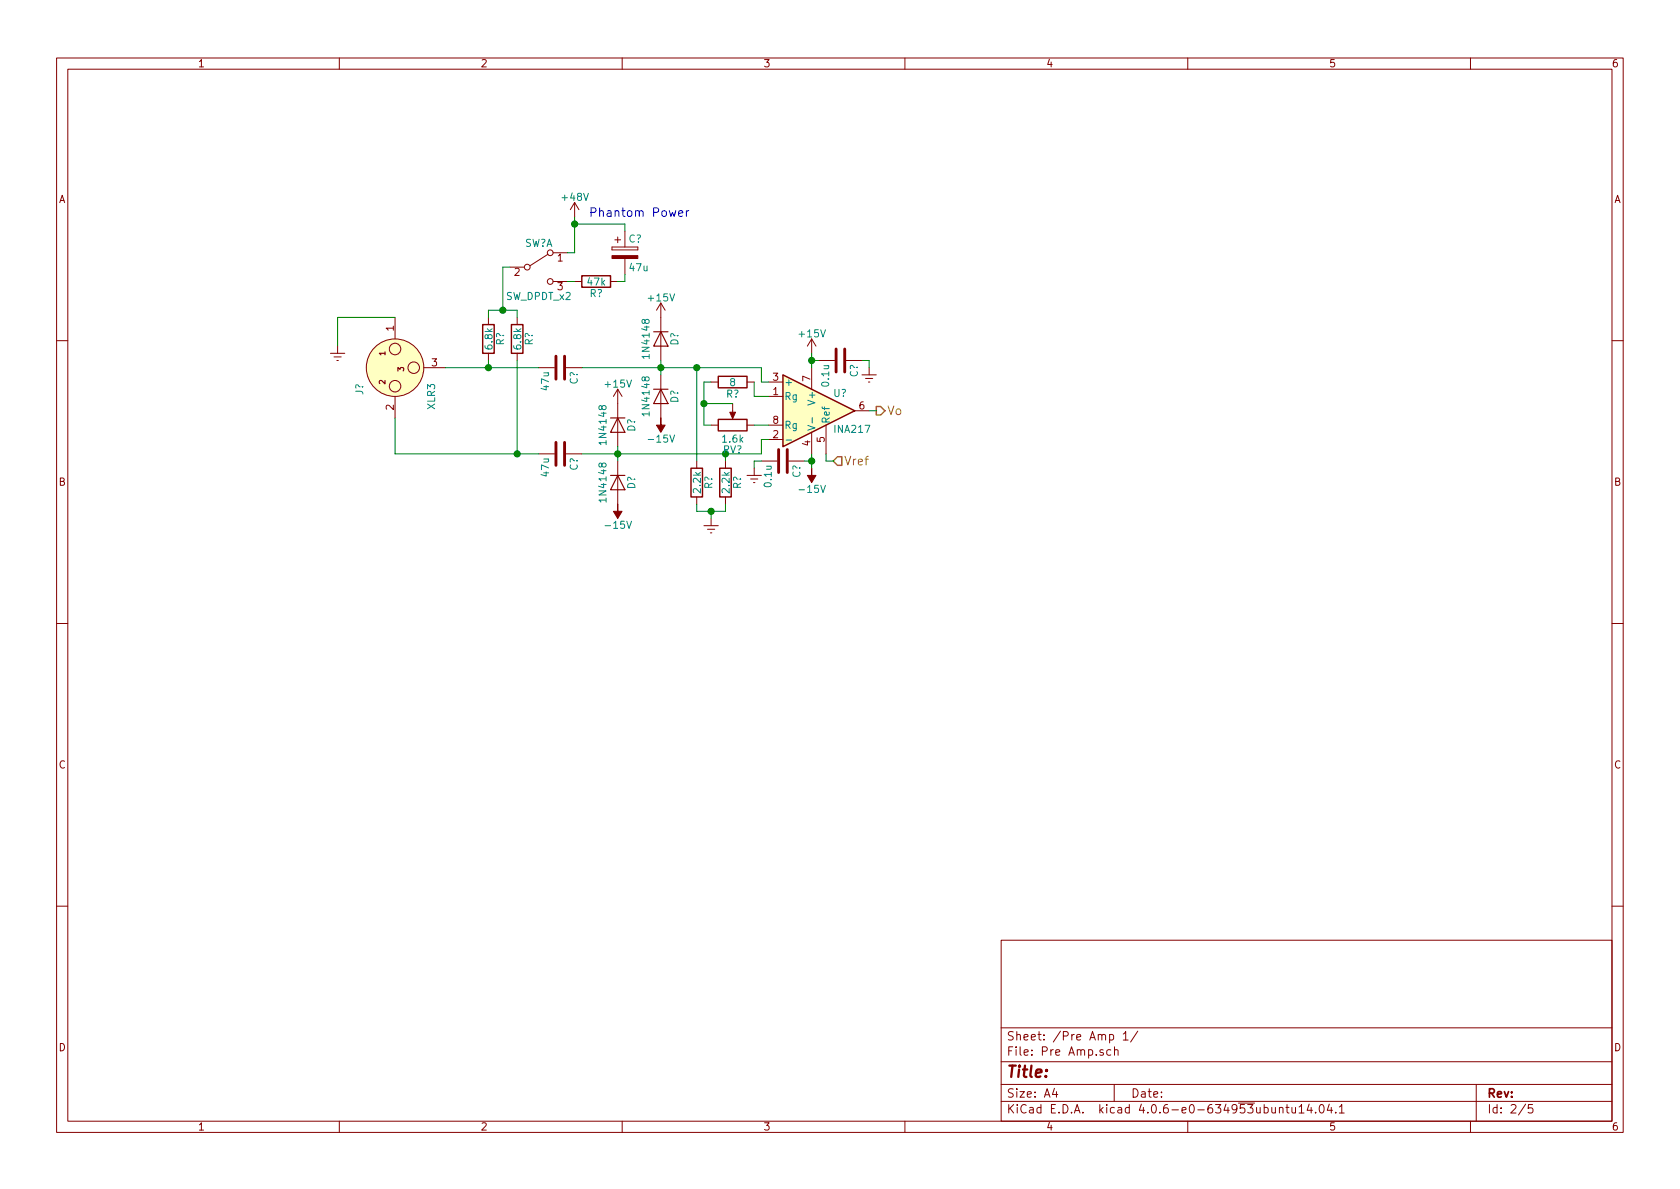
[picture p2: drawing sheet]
EESchema Schematic File Version 2
LIBS:power
LIBS:device
LIBS:transistors
LIBS:conn
LIBS:linear
LIBS:regul
LIBS:74xx
LIBS:cmos4000
LIBS:adc-dac
LIBS:memory
LIBS:xilinx
LIBS:microcontrollers
LIBS:dsp
LIBS:microchip
LIBS:analog_switches
LIBS:motorola
LIBS:texas
LIBS:intel
LIBS:audio
LIBS:interface
LIBS:digital-audio
LIBS:philips
LIBS:display
LIBS:cypress
LIBS:siliconi
LIBS:opto
LIBS:atmel
LIBS:contrib
LIBS:valves
LIBS:diode
LIBS:OSCAR
LIBS:switches
LIBS:stm32
LIBS:dc-dc
LIBS:OSCAR-cache
EELAYER 25 0
EELAYER END
$Descr A4 11693 8268
encoding utf-8
Sheet 2 5
Title ""
Date ""
Rev ""
Comp ""
Comment1 ""
Comment2 ""
Comment3 ""
Comment4 ""
$EndDescr
$Comp
L XLR3 J?
U 1 1
P 2750 2550
AR Path="/595B226C/595B2275" Ref="J?"  Part="1" 
AR Path="/595BE132/595B2275" Ref="J?"  Part="1" 
AR Path="/595BEAC4/595B2275" Ref="J?"  Part="1" 
AR Path="/595BEACA/595B2275" Ref="J?"  Part="1" 
F 0 "J?" H 2900 2800 50  0000 C CNN
F 1 "XLR3" H 2950 2300 50  0000 C CNN
F 2 "" H 2750 2550 50  0001 C CNN
F 3 "" H 2750 2550 50  0001 C CNN
	1    2750 2550
	0    -1   1    0   
$EndComp
$Comp
L Earth #PWR027
U 1 1
P 2350 2400
AR Path="/595B226C/595B230E" Ref="#PWR027"  Part="1" 
AR Path="/595BE132/595B230E" Ref="#PWR035"  Part="1" 
AR Path="/595BEAC4/595B230E" Ref="#PWR043"  Part="1" 
AR Path="/595BEACA/595B230E" Ref="#PWR051"  Part="1" 
F 0 "#PWR051" H 2350 2150 50  0001 C CNN
F 1 "Earth" H 2350 2250 50  0001 C CNN
F 2 "" H 2350 2400 50  0001 C CNN
F 3 "" H 2350 2400 50  0001 C CNN
	1    2350 2400
	1    0    0    -1  
$EndComp
$Comp
L R R?
U 1 1
P 3400 2350
AR Path="/595B226C/595B2329" Ref="R?"  Part="1" 
AR Path="/595BE132/595B2329" Ref="R?"  Part="1" 
AR Path="/595BEAC4/595B2329" Ref="R?"  Part="1" 
AR Path="/595BEACA/595B2329" Ref="R?"  Part="1" 
F 0 "R?" V 3480 2350 50  0000 C CNN
F 1 "6.8k" V 3400 2350 50  0000 C CNN
F 2 "" V 3330 2350 50  0001 C CNN
F 3 "" H 3400 2350 50  0001 C CNN
	1    3400 2350
	1    0    0    -1  
$EndComp
$Comp
L R R?
U 1 1
P 3600 2350
AR Path="/595B226C/595B2364" Ref="R?"  Part="1" 
AR Path="/595BE132/595B2364" Ref="R?"  Part="1" 
AR Path="/595BEAC4/595B2364" Ref="R?"  Part="1" 
AR Path="/595BEACA/595B2364" Ref="R?"  Part="1" 
F 0 "R?" V 3680 2350 50  0000 C CNN
F 1 "6.8k" V 3600 2350 50  0000 C CNN
F 2 "" V 3530 2350 50  0001 C CNN
F 3 "" H 3600 2350 50  0001 C CNN
	1    3600 2350
	1    0    0    -1  
$EndComp
$Comp
L C C?
U 1 1
P 3900 2550
AR Path="/595B226C/595B23A7" Ref="C?"  Part="1" 
AR Path="/595BE132/595B23A7" Ref="C?"  Part="1" 
AR Path="/595BEAC4/595B23A7" Ref="C?"  Part="1" 
AR Path="/595BEACA/595B23A7" Ref="C?"  Part="1" 
F 0 "C?" H 3925 2650 50  0000 L CNN
F 1 "47u" H 3925 2450 50  0000 L CNN
F 2 "" H 3938 2400 50  0001 C CNN
F 3 "" H 3900 2550 50  0001 C CNN
	1    3900 2550
	0    1    1    0   
$EndComp
$Comp
L C C?
U 1 1
P 3900 3150
AR Path="/595B226C/595B2402" Ref="C?"  Part="1" 
AR Path="/595BE132/595B2402" Ref="C?"  Part="1" 
AR Path="/595BEAC4/595B2402" Ref="C?"  Part="1" 
AR Path="/595BEACA/595B2402" Ref="C?"  Part="1" 
F 0 "C?" H 3925 3250 50  0000 L CNN
F 1 "47u" H 3925 3050 50  0000 L CNN
F 2 "" H 3938 3000 50  0001 C CNN
F 3 "" H 3900 3150 50  0001 C CNN
	1    3900 3150
	0    1    1    0   
$EndComp
$Comp
L 1N4148 D?
U 1 1
P 4600 2750
AR Path="/595B226C/595B2565" Ref="D?"  Part="1" 
AR Path="/595BE132/595B2565" Ref="D?"  Part="1" 
AR Path="/595BEAC4/595B2565" Ref="D?"  Part="1" 
AR Path="/595BEACA/595B2565" Ref="D?"  Part="1" 
F 0 "D?" H 4600 2850 50  0000 C CNN
F 1 "1N4148" H 4600 2650 50  0000 C CNN
F 2 "Diodes_THT:D_DO-35_SOD27_Horizontal_RM10" H 4600 2575 50  0001 C CNN
F 3 "" H 4600 2750 50  0001 C CNN
	1    4600 2750
	0    1    1    0   
$EndComp
$Comp
L 1N4148 D?
U 1 1
P 4600 2350
AR Path="/595B226C/595B25AA" Ref="D?"  Part="1" 
AR Path="/595BE132/595B25AA" Ref="D?"  Part="1" 
AR Path="/595BEAC4/595B25AA" Ref="D?"  Part="1" 
AR Path="/595BEACA/595B25AA" Ref="D?"  Part="1" 
F 0 "D?" H 4600 2450 50  0000 C CNN
F 1 "1N4148" H 4600 2250 50  0000 C CNN
F 2 "Diodes_THT:D_DO-35_SOD27_Horizontal_RM10" H 4600 2175 50  0001 C CNN
F 3 "" H 4600 2350 50  0001 C CNN
	1    4600 2350
	0    1    1    0   
$EndComp
$Comp
L 1N4148 D?
U 1 1
P 4300 3350
AR Path="/595B226C/595B26C5" Ref="D?"  Part="1" 
AR Path="/595BE132/595B26C5" Ref="D?"  Part="1" 
AR Path="/595BEAC4/595B26C5" Ref="D?"  Part="1" 
AR Path="/595BEACA/595B26C5" Ref="D?"  Part="1" 
F 0 "D?" H 4300 3450 50  0000 C CNN
F 1 "1N4148" H 4300 3250 50  0000 C CNN
F 2 "Diodes_THT:D_DO-35_SOD27_Horizontal_RM10" H 4300 3175 50  0001 C CNN
F 3 "" H 4300 3350 50  0001 C CNN
	1    4300 3350
	0    1    1    0   
$EndComp
$Comp
L 1N4148 D?
U 1 1
P 4300 2950
AR Path="/595B226C/595B26CB" Ref="D?"  Part="1" 
AR Path="/595BE132/595B26CB" Ref="D?"  Part="1" 
AR Path="/595BEAC4/595B26CB" Ref="D?"  Part="1" 
AR Path="/595BEACA/595B26CB" Ref="D?"  Part="1" 
F 0 "D?" H 4300 3050 50  0000 C CNN
F 1 "1N4148" H 4300 2850 50  0000 C CNN
F 2 "Diodes_THT:D_DO-35_SOD27_Horizontal_RM10" H 4300 2775 50  0001 C CNN
F 3 "" H 4300 2950 50  0001 C CNN
	1    4300 2950
	0    1    1    0   
$EndComp
Wire Wire Line
	3100 2550 3750 2550
Wire Wire Line
	2750 3150 3750 3150
Connection ~ 3400 2550
Connection ~ 3600 3150
Wire Wire Line
	4050 3150 5300 3150
Wire Wire Line
	4300 3100 4300 3200
Connection ~ 4300 3150
Wire Wire Line
	4050 2550 5300 2550
Wire Wire Line
	4600 2500 4600 2600
Connection ~ 4600 2550
$Comp
L +15V #PWR028
U 1 1
P 4300 2800
AR Path="/595B226C/595B298D" Ref="#PWR028"  Part="1" 
AR Path="/595BE132/595B298D" Ref="#PWR036"  Part="1" 
AR Path="/595BEAC4/595B298D" Ref="#PWR044"  Part="1" 
AR Path="/595BEACA/595B298D" Ref="#PWR052"  Part="1" 
F 0 "#PWR052" H 4300 2650 50  0001 C CNN
F 1 "+15V" H 4300 2940 50  0000 C CNN
F 2 "" H 4300 2800 50  0001 C CNN
F 3 "" H 4300 2800 50  0001 C CNN
	1    4300 2800
	1    0    0    -1  
$EndComp
$Comp
L +15V #PWR029
U 1 1
P 4600 2200
AR Path="/595B226C/595B29D8" Ref="#PWR029"  Part="1" 
AR Path="/595BE132/595B29D8" Ref="#PWR037"  Part="1" 
AR Path="/595BEAC4/595B29D8" Ref="#PWR045"  Part="1" 
AR Path="/595BEACA/595B29D8" Ref="#PWR053"  Part="1" 
F 0 "#PWR053" H 4600 2050 50  0001 C CNN
F 1 "+15V" H 4600 2340 50  0000 C CNN
F 2 "" H 4600 2200 50  0001 C CNN
F 3 "" H 4600 2200 50  0001 C CNN
	1    4600 2200
	1    0    0    -1  
$EndComp
$Comp
L -15V #PWR?
U 1 1
P 4300 3500
AR Path="/595B226C/595B29FE" Ref="#PWR?"  Part="1" 
AR Path="/595BE132/595B29FE" Ref="#PWR?"  Part="1" 
AR Path="/595BEAC4/595B29FE" Ref="#PWR?"  Part="1" 
AR Path="/595BEACA/595B29FE" Ref="#PWR?"  Part="1" 
F 0 "#PWR?" H 4300 3600 50  0001 C CNN
F 1 "-15V" H 4300 3650 50  0000 C CNN
F 2 "" H 4300 3500 50  0001 C CNN
F 3 "" H 4300 3500 50  0001 C CNN
	1    4300 3500
	1    0    0    1   
$EndComp
$Comp
L -15V #PWR?
U 1 1
P 4600 2900
AR Path="/595B226C/595B2A24" Ref="#PWR?"  Part="1" 
AR Path="/595BE132/595B2A24" Ref="#PWR?"  Part="1" 
AR Path="/595BEAC4/595B2A24" Ref="#PWR?"  Part="1" 
AR Path="/595BEACA/595B2A24" Ref="#PWR?"  Part="1" 
F 0 "#PWR?" H 4600 3000 50  0001 C CNN
F 1 "-15V" H 4600 3050 50  0000 C CNN
F 2 "" H 4600 2900 50  0001 C CNN
F 3 "" H 4600 2900 50  0001 C CNN
	1    4600 2900
	1    0    0    1   
$EndComp
$Comp
L R R?
U 1 1
P 4850 3350
AR Path="/595B226C/595B2A77" Ref="R?"  Part="1" 
AR Path="/595BE132/595B2A77" Ref="R?"  Part="1" 
AR Path="/595BEAC4/595B2A77" Ref="R?"  Part="1" 
AR Path="/595BEACA/595B2A77" Ref="R?"  Part="1" 
F 0 "R?" V 4930 3350 50  0000 C CNN
F 1 "2.2k" V 4850 3350 50  0000 C CNN
F 2 "" V 4780 3350 50  0001 C CNN
F 3 "" H 4850 3350 50  0001 C CNN
	1    4850 3350
	1    0    0    -1  
$EndComp
$Comp
L R R?
U 1 1
P 5050 3350
AR Path="/595B226C/595B2ACA" Ref="R?"  Part="1" 
AR Path="/595BE132/595B2ACA" Ref="R?"  Part="1" 
AR Path="/595BEAC4/595B2ACA" Ref="R?"  Part="1" 
AR Path="/595BEACA/595B2ACA" Ref="R?"  Part="1" 
F 0 "R?" V 5130 3350 50  0000 C CNN
F 1 "2.2k" V 5050 3350 50  0000 C CNN
F 2 "" V 4980 3350 50  0001 C CNN
F 3 "" H 5050 3350 50  0001 C CNN
	1    5050 3350
	1    0    0    -1  
$EndComp
Wire Wire Line
	5050 3150 5050 3200
Wire Wire Line
	2750 2200 2350 2200
Wire Wire Line
	2350 2200 2350 2400
$Comp
L INA217 U?
U 1 1
P 5650 2850
AR Path="/595B226C/595B2F59" Ref="U?"  Part="1" 
AR Path="/595BE132/595B2F59" Ref="U?"  Part="1" 
AR Path="/595BEAC4/595B2F59" Ref="U?"  Part="1" 
AR Path="/595BEACA/595B2F59" Ref="U?"  Part="1" 
F 0 "U?" H 5800 2975 50  0000 L CNN
F 1 "INA217" H 5800 2725 50  0000 L CNN
F 2 "" H 5750 2850 50  0001 C CNN
F 3 "" H 5750 2850 50  0001 C CNN
	1    5650 2850
	1    0    0    -1  
$EndComp
Wire Wire Line
	4850 3500 4850 3550
Wire Wire Line
	4850 3550 5050 3550
Wire Wire Line
	5050 3550 5050 3500
$Comp
L Earth #PWR030
U 1 1
P 4950 3600
AR Path="/595B226C/595B304F" Ref="#PWR030"  Part="1" 
AR Path="/595BE132/595B304F" Ref="#PWR038"  Part="1" 
AR Path="/595BEAC4/595B304F" Ref="#PWR046"  Part="1" 
AR Path="/595BEACA/595B304F" Ref="#PWR054"  Part="1" 
F 0 "#PWR054" H 4950 3350 50  0001 C CNN
F 1 "Earth" H 4950 3450 50  0001 C CNN
F 2 "" H 4950 3600 50  0001 C CNN
F 3 "" H 4950 3600 50  0001 C CNN
	1    4950 3600
	1    0    0    -1  
$EndComp
Connection ~ 4950 3550
Wire Wire Line
	4950 3550 4950 3600
Wire Wire Line
	3400 2500 3400 2550
Wire Wire Line
	3400 2200 3400 2150
Wire Wire Line
	3400 2150 3600 2150
Wire Wire Line
	3600 2150 3600 2200
Connection ~ 4850 2550
Wire Wire Line
	5300 2550 5300 2650
Wire Wire Line
	5300 2650 5350 2650
Wire Wire Line
	5300 3150 5300 3050
Wire Wire Line
	5300 3050 5350 3050
Connection ~ 5050 3150
Wire Wire Line
	4850 3200 4850 2550
Wire Wire Line
	2750 3150 2750 2900
Wire Wire Line
	3600 2500 3600 3150
$Comp
L R R?
U 1 1
P 5100 2650
AR Path="/595B226C/595B3DD3" Ref="R?"  Part="1" 
AR Path="/595BE132/595B3DD3" Ref="R?"  Part="1" 
AR Path="/595BEAC4/595B3DD3" Ref="R?"  Part="1" 
AR Path="/595BEACA/595B3DD3" Ref="R?"  Part="1" 
F 0 "R?" V 5180 2650 50  0000 C CNN
F 1 "8" V 5100 2650 50  0000 C CNN
F 2 "" V 5030 2650 50  0001 C CNN
F 3 "" H 5100 2650 50  0001 C CNN
	1    5100 2650
	0    1    1    0   
$EndComp
$Comp
L POT RV?
U 1 1
P 5100 2950
AR Path="/595B226C/595B3E1C" Ref="RV?"  Part="1" 
AR Path="/595BE132/595B3E1C" Ref="RV?"  Part="1" 
AR Path="/595BEAC4/595B3E1C" Ref="RV?"  Part="1" 
AR Path="/595BEACA/595B3E1C" Ref="RV?"  Part="1" 
F 0 "RV?" V 4925 2950 50  0000 C CNN
F 1 "1.6k" V 5000 2950 50  0000 C CNN
F 2 "" H 5100 2950 50  0001 C CNN
F 3 "" H 5100 2950 50  0001 C CNN
	1    5100 2950
	0    -1   -1   0   
$EndComp
Wire Wire Line
	5250 2950 5350 2950
Wire Wire Line
	4950 2950 4900 2950
Wire Wire Line
	4900 2950 4900 2650
Wire Wire Line
	4900 2650 4950 2650
Wire Wire Line
	5250 2650 5250 2750
Wire Wire Line
	5250 2750 5350 2750
$Comp
L +15V #PWR031
U 1 1
P 5650 2450
AR Path="/595B226C/595B3F8A" Ref="#PWR031"  Part="1" 
AR Path="/595BE132/595B3F8A" Ref="#PWR039"  Part="1" 
AR Path="/595BEAC4/595B3F8A" Ref="#PWR047"  Part="1" 
AR Path="/595BEACA/595B3F8A" Ref="#PWR055"  Part="1" 
F 0 "#PWR055" H 5650 2300 50  0001 C CNN
F 1 "+15V" H 5650 2590 50  0000 C CNN
F 2 "" H 5650 2450 50  0001 C CNN
F 3 "" H 5650 2450 50  0001 C CNN
	1    5650 2450
	1    0    0    -1  
$EndComp
$Comp
L -15V #PWR?
U 1 1
P 5650 3250
AR Path="/595B226C/595B4067" Ref="#PWR?"  Part="1" 
AR Path="/595BE132/595B4067" Ref="#PWR?"  Part="1" 
AR Path="/595BEAC4/595B4067" Ref="#PWR?"  Part="1" 
AR Path="/595BEACA/595B4067" Ref="#PWR?"  Part="1" 
F 0 "#PWR?" H 5650 3350 50  0001 C CNN
F 1 "-15V" H 5650 3400 50  0000 C CNN
F 2 "" H 5650 3250 50  0001 C CNN
F 3 "" H 5650 3250 50  0001 C CNN
	1    5650 3250
	1    0    0    1   
$EndComp
$Comp
L Earth #PWR032
U 1 1
P 5250 3250
AR Path="/595B226C/595B4161" Ref="#PWR032"  Part="1" 
AR Path="/595BE132/595B4161" Ref="#PWR040"  Part="1" 
AR Path="/595BEAC4/595B4161" Ref="#PWR048"  Part="1" 
AR Path="/595BEACA/595B4161" Ref="#PWR056"  Part="1" 
F 0 "#PWR056" H 5250 3000 50  0001 C CNN
F 1 "Earth" H 5250 3100 50  0001 C CNN
F 2 "" H 5250 3250 50  0001 C CNN
F 3 "" H 5250 3250 50  0001 C CNN
	1    5250 3250
	1    0    0    -1  
$EndComp
$Comp
L Earth #PWR033
U 1 1
P 6050 2550
AR Path="/595B226C/595B4196" Ref="#PWR033"  Part="1" 
AR Path="/595BE132/595B4196" Ref="#PWR041"  Part="1" 
AR Path="/595BEAC4/595B4196" Ref="#PWR049"  Part="1" 
AR Path="/595BEACA/595B4196" Ref="#PWR057"  Part="1" 
F 0 "#PWR057" H 6050 2300 50  0001 C CNN
F 1 "Earth" H 6050 2400 50  0001 C CNN
F 2 "" H 6050 2550 50  0001 C CNN
F 3 "" H 6050 2550 50  0001 C CNN
	1    6050 2550
	1    0    0    -1  
$EndComp
Wire Wire Line
	5650 2550 5650 2450
$Comp
L C C?
U 1 1
P 5450 3200
AR Path="/595B226C/595B431A" Ref="C?"  Part="1" 
AR Path="/595BE132/595B431A" Ref="C?"  Part="1" 
AR Path="/595BEAC4/595B431A" Ref="C?"  Part="1" 
AR Path="/595BEACA/595B431A" Ref="C?"  Part="1" 
F 0 "C?" H 5475 3300 50  0000 L CNN
F 1 "0.1u" H 5475 3100 50  0000 L CNN
F 2 "" H 5488 3050 50  0001 C CNN
F 3 "" H 5450 3200 50  0001 C CNN
	1    5450 3200
	0    1    1    0   
$EndComp
Wire Wire Line
	5650 3150 5650 3250
Wire Wire Line
	5650 3200 5600 3200
Connection ~ 5650 3200
Wire Wire Line
	5300 3200 5250 3200
Wire Wire Line
	5250 3200 5250 3250
$Comp
L C C?
U 1 1
P 5850 2500
AR Path="/595B226C/595B4658" Ref="C?"  Part="1" 
AR Path="/595BE132/595B4658" Ref="C?"  Part="1" 
AR Path="/595BEAC4/595B4658" Ref="C?"  Part="1" 
AR Path="/595BEACA/595B4658" Ref="C?"  Part="1" 
F 0 "C?" H 5875 2600 50  0000 L CNN
F 1 "0.1u" H 5875 2400 50  0000 L CNN
F 2 "" H 5888 2350 50  0001 C CNN
F 3 "" H 5850 2500 50  0001 C CNN
	1    5850 2500
	0    1    1    0   
$EndComp
Wire Wire Line
	6050 2550 6050 2500
Wire Wire Line
	6050 2500 6000 2500
Wire Wire Line
	5700 2500 5650 2500
Connection ~ 5650 2500
$Comp
L R R?
U 1 1
P 4150 1950
AR Path="/595B226C/595B492B" Ref="R?"  Part="1" 
AR Path="/595BE132/595B492B" Ref="R?"  Part="1" 
AR Path="/595BEAC4/595B492B" Ref="R?"  Part="1" 
AR Path="/595BEACA/595B492B" Ref="R?"  Part="1" 
F 0 "R?" V 4230 1950 50  0000 C CNN
F 1 "47k" V 4150 1950 50  0000 C CNN
F 2 "" V 4080 1950 50  0001 C CNN
F 3 "" H 4150 1950 50  0001 C CNN
	1    4150 1950
	0    1    1    0   
$EndComp
$Comp
L +48V #PWR034
U 1 1
P 4000 1500
AR Path="/595B226C/595B49A0" Ref="#PWR034"  Part="1" 
AR Path="/595BE132/595B49A0" Ref="#PWR042"  Part="1" 
AR Path="/595BEAC4/595B49A0" Ref="#PWR050"  Part="1" 
AR Path="/595BEACA/595B49A0" Ref="#PWR058"  Part="1" 
F 0 "#PWR058" H 4000 1350 50  0001 C CNN
F 1 "+48V" H 4000 1640 50  0000 C CNN
F 2 "" H 4000 1500 50  0001 C CNN
F 3 "" H 4000 1500 50  0001 C CNN
	1    4000 1500
	1    0    0    -1  
$EndComp
$Comp
L SW_DPDT_x2 SW?
U 1 1
P 3750 1850
AR Path="/595B226C/595B4A9A" Ref="SW?"  Part="1" 
AR Path="/595BE132/595B4A9A" Ref="SW?"  Part="1" 
AR Path="/595BEAC4/595B4A9A" Ref="SW?"  Part="1" 
AR Path="/595BEACA/595B4A9A" Ref="SW?"  Part="1" 
F 0 "SW?" H 3750 2020 50  0000 C CNN
F 1 "SW_DPDT_x2" H 3750 1650 50  0000 C CNN
F 2 "" H 3750 1850 50  0001 C CNN
F 3 "" H 3750 1850 50  0001 C CNN
	1    3750 1850
	1    0    0    -1  
$EndComp
Wire Wire Line
	3500 2150 3500 1850
Wire Wire Line
	3500 1850 3550 1850
Connection ~ 3500 2150
Wire Wire Line
	4000 1750 3950 1750
Wire Wire Line
	4000 1500 4000 1750
Wire Wire Line
	3950 1950 4000 1950
$Comp
L CP C?
U 1 1
P 4350 1750
AR Path="/595B226C/595B4D24" Ref="C?"  Part="1" 
AR Path="/595BE132/595B4D24" Ref="C?"  Part="1" 
AR Path="/595BEAC4/595B4D24" Ref="C?"  Part="1" 
AR Path="/595BEACA/595B4D24" Ref="C?"  Part="1" 
F 0 "C?" H 4375 1850 50  0000 L CNN
F 1 "47u" H 4375 1650 50  0000 L CNN
F 2 "" H 4388 1600 50  0001 C CNN
F 3 "" H 4350 1750 50  0001 C CNN
	1    4350 1750
	1    0    0    -1  
$EndComp
Wire Wire Line
	4350 1600 4350 1550
Wire Wire Line
	4350 1550 4000 1550
Connection ~ 4000 1550
Wire Wire Line
	4350 1900 4350 1950
Wire Wire Line
	4350 1950 4300 1950
Wire Wire Line
	5100 2800 4900 2800
Connection ~ 4900 2800
Text HLabel 6100 2850 2    60   Output ~ 0
Vo
Text HLabel 5800 3200 2    60   Input ~ 0
Vref
Wire Wire Line
	5800 3200 5750 3200
Wire Wire Line
	5750 3200 5750 3150
Wire Wire Line
	6100 2850 6050 2850
Text Notes 4100 1500 0    60   ~ 0
Phantom Power
$EndSCHEMATC
